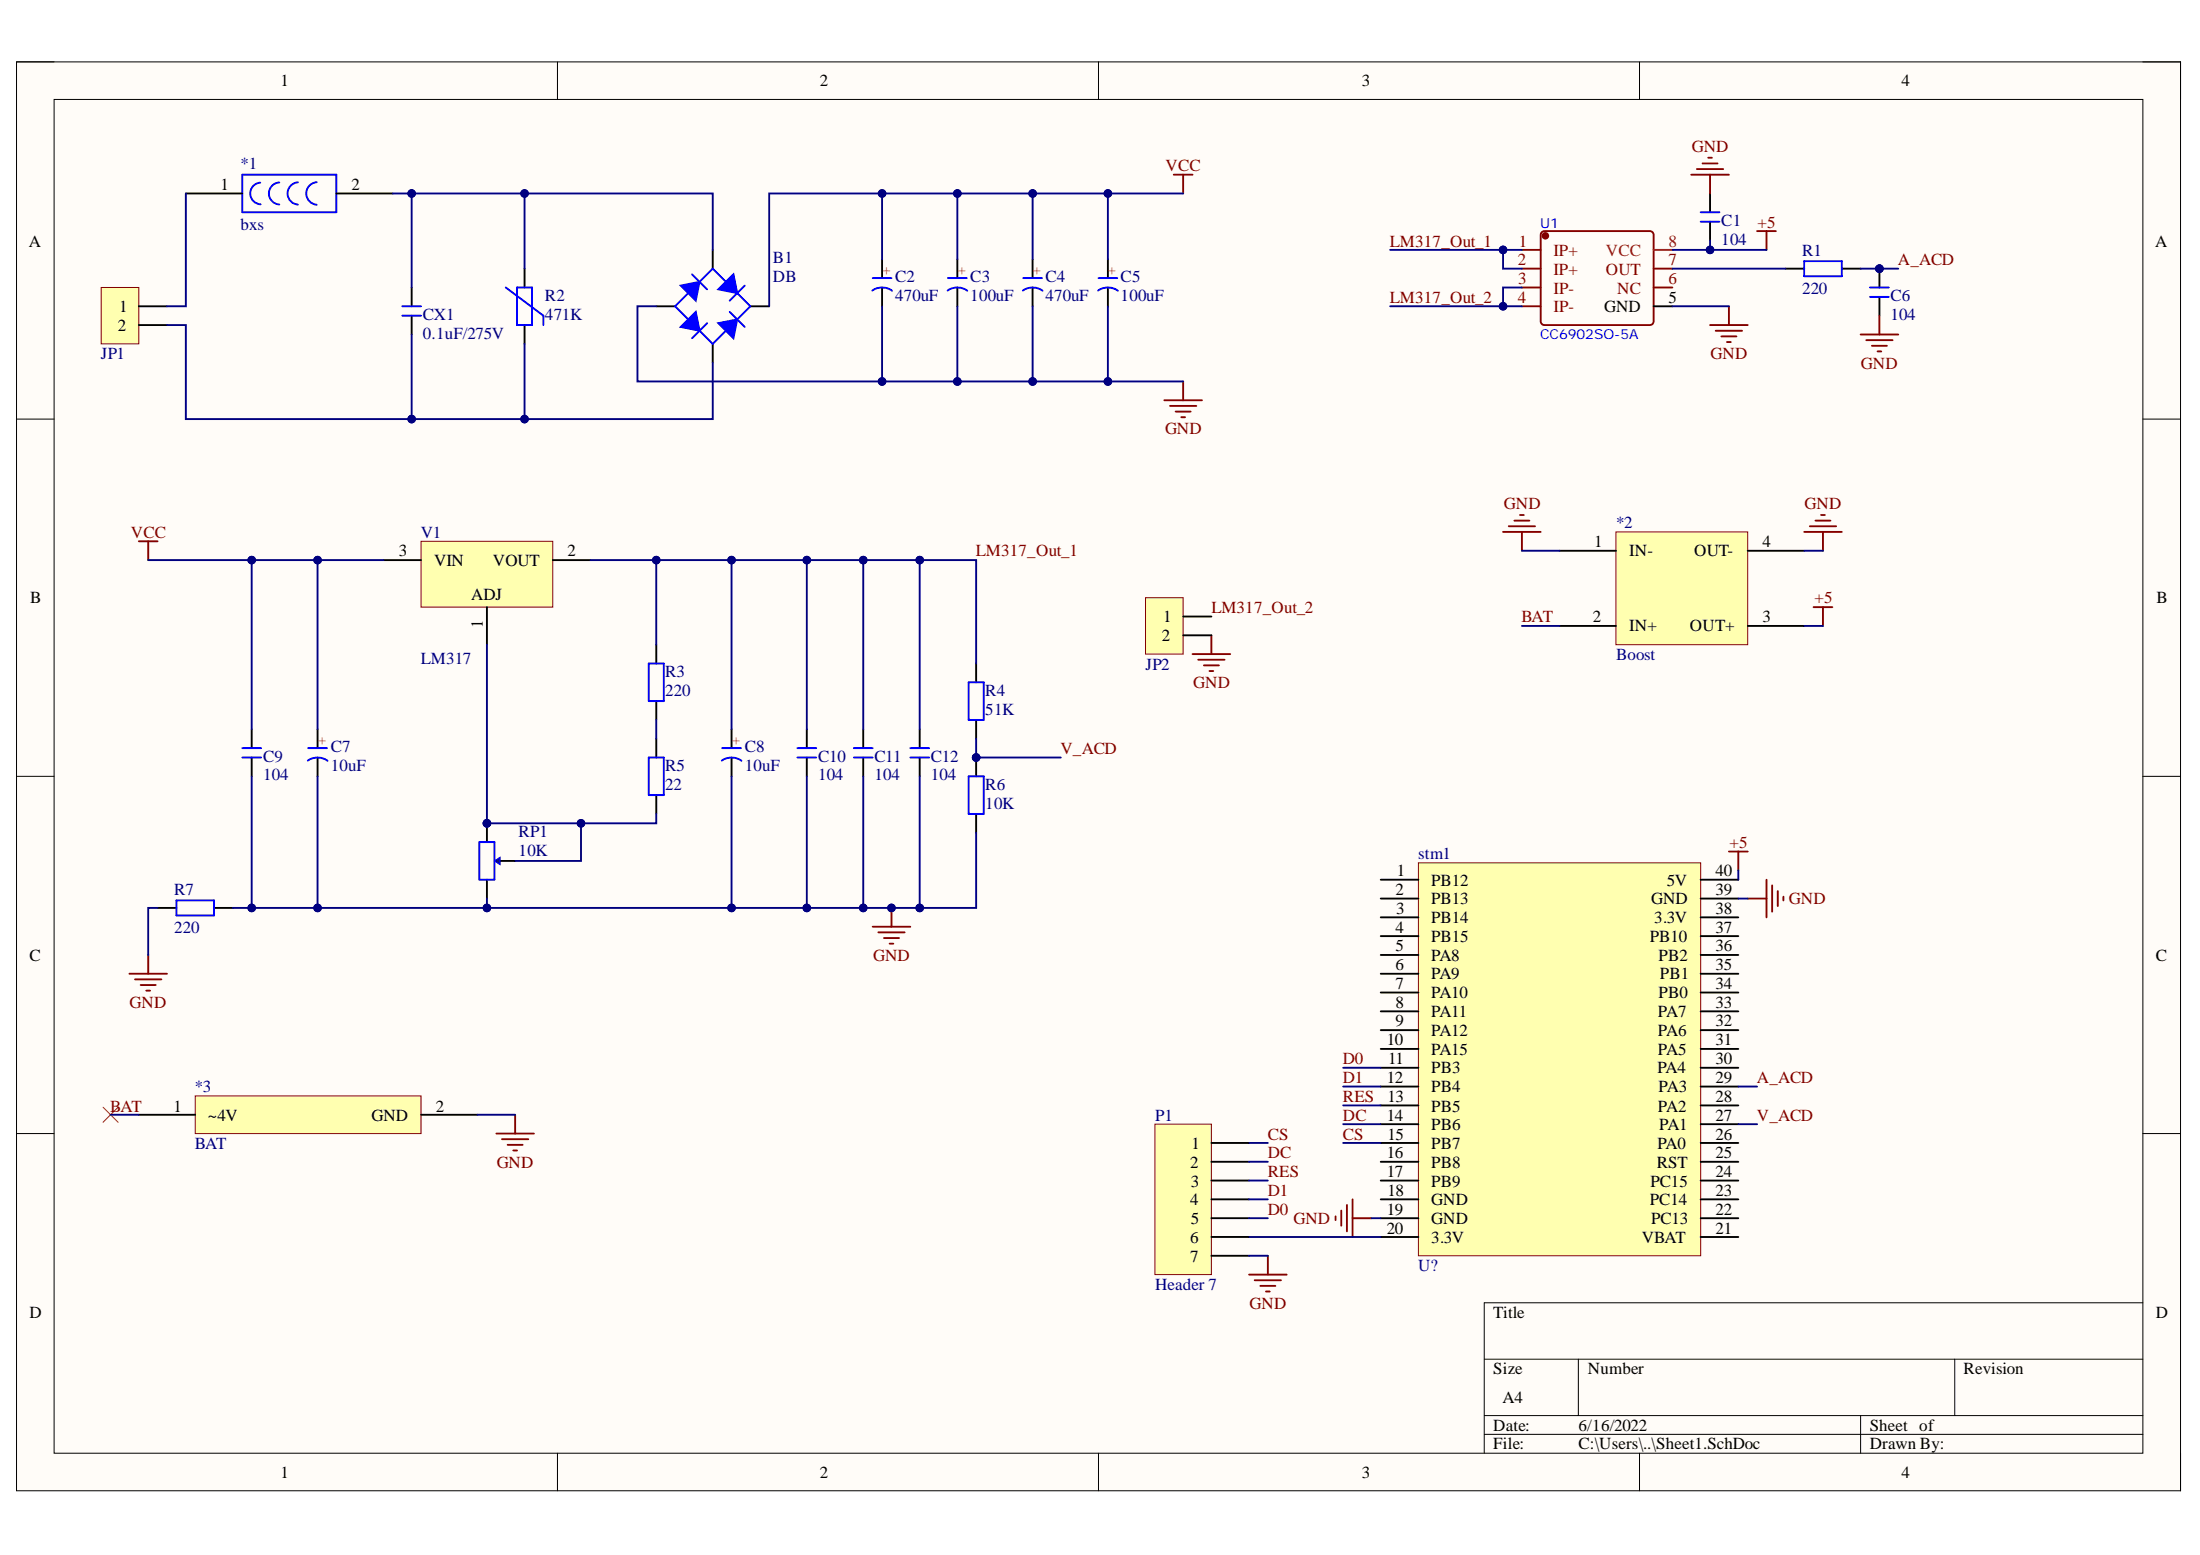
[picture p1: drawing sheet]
# Altium project PCB_Project.PrjPcb
1 sheet, 31 parts. Net scope: global (net labels, ports and power ports of the same name join across sheets).
Board file: PCB1.PcbDoc

## Sheet Sheet1.SchDoc
size A4; SheetNumber: 1; SheetTotal: 1

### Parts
*1  bxs  [bxs]
*2  Boost  [Boost]
*3  BAT  [BAT]
B1  DB  [GBU]
C1  104  [C 0805_M]
C2  470uF  [CAP 3.5*8*11.5]
C3  100uF  [CAP 3.5*8*11.5]
C4  470uF  [CAP 3.5*8*11.5]
C5  100uF  [CAP 3.5*8*11.5]
C6  104  [C 0805_M]
C7  10uF  [CAP 2.0*5*11]
C8  10uF  [CAP 2.0*5*11]
C9  104  [C 0805_M]
C10  104  [C 0805_M]
C11  104  [C 0805_M]
C12  104  [C 0805_M]
CX1  0.1uF/275V  [CX 10*13*11]
JP1  HDR-1X2  [KF2EDGK5.0-LI-2P]  (value not drawn)
JP2  HDR-1X2  [KF2EDGK5.0-LI-2P]  (value not drawn)
P1  Header 7  [HDR1X7]
R1  220  [R 0805_M]
R2  471K  [VDR 9D-4.5]
R3  220  [R 0805_M]
R4  51K  [R 0805_M]
R5  22  [R 0805_M]
R6  10K  [R 0805_M]
R7  220  [R 0805_M]
RP1  10K  [3296W]
stm1  U?  [stm32f4x1cxu6_core]
U1  CC6902SO-5A  [SOP-8_L4.9-W3.9-P1.27-LS6.0-BL]
V1  LM317  [TO220A]

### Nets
+5: *2.3(OUT+) C1.2 stm1.40(5V) U1.8(VCC)
GND: *2.1(IN-) *2.4(OUT-) *3.2(GND) B1.DC- C1.1 C2.2(K) C3.2(K) C4.2(K) C5.2(K) C6.2 C7.2(K) C8.2(K) C9.1 C10.1 C11.1 C12.1 JP2.2 P1.7 R6.1 R7.1 R7.2 RP1.3 stm1.19(GND) stm1.39(GND) U1.5(GND)
VCC: B1.DC+ C2.1(A) C3.1(A) C4.1(A) C5.1(A) C7.1(A) C9.2 V1.3(VIN)
A_ACD: C6.1 R1.1 stm1.29(PA3)
BAT: *2.2(IN+) *3.1(~4V)
CS: P1.1 stm1.15(PB7)
D0: P1.5 stm1.11(PB3)
D1: P1.4 stm1.12(PB4)
DC: P1.2 stm1.14(PB6)
LM317_Out_1: C8.1(A) C10.2 C11.2 C12.2 R3.2 R4.2 U1.1(IP+) U1.2(IP+) V1.2(VOUT)
LM317_Out_2: JP2.1 U1.3(IP-) U1.4(IP-)
RES: P1.3 stm1.13(PB5)
V_ACD: R4.1 R6.2 stm1.27(PA1)
Net*1_1: *1.1 JP1.1
Net*1_2: *1.2 B1.AC1 CX1.2 R2.2
NetB1_AC2: B1.AC2 CX1.1 JP1.2 R2.1
NetP1_6: P1.6 stm1.20(3.3V)
NetR1_2: R1.2 U1.7(OUT)
NetR3_1: R3.1 R5.2
NetR5_1: R5.1 RP1.1 RP1.2 V1.1(ADJ)

Not connected (* = marked no-connect by the designer): stm1 1(PB12) 2(PB13) 3(PB14) 4(PB15) 5(PA8) 6(PA9) 7(PA10) 8(PA11) 9(PA12) 10(PA15) 16(PB8) 17(PB9) 18(GND) 21(VBAT) 22(PC13) 23(PC14) 24(PC15) 25(RST) 26(PA0) 28(PA2) 30(PA4) 31(PA5) 32(PA6) 33(PA7) 34(PB0) 35(PB1) 36(PB2) 37(PB10) 38(3.3V); U1 6(NC)
